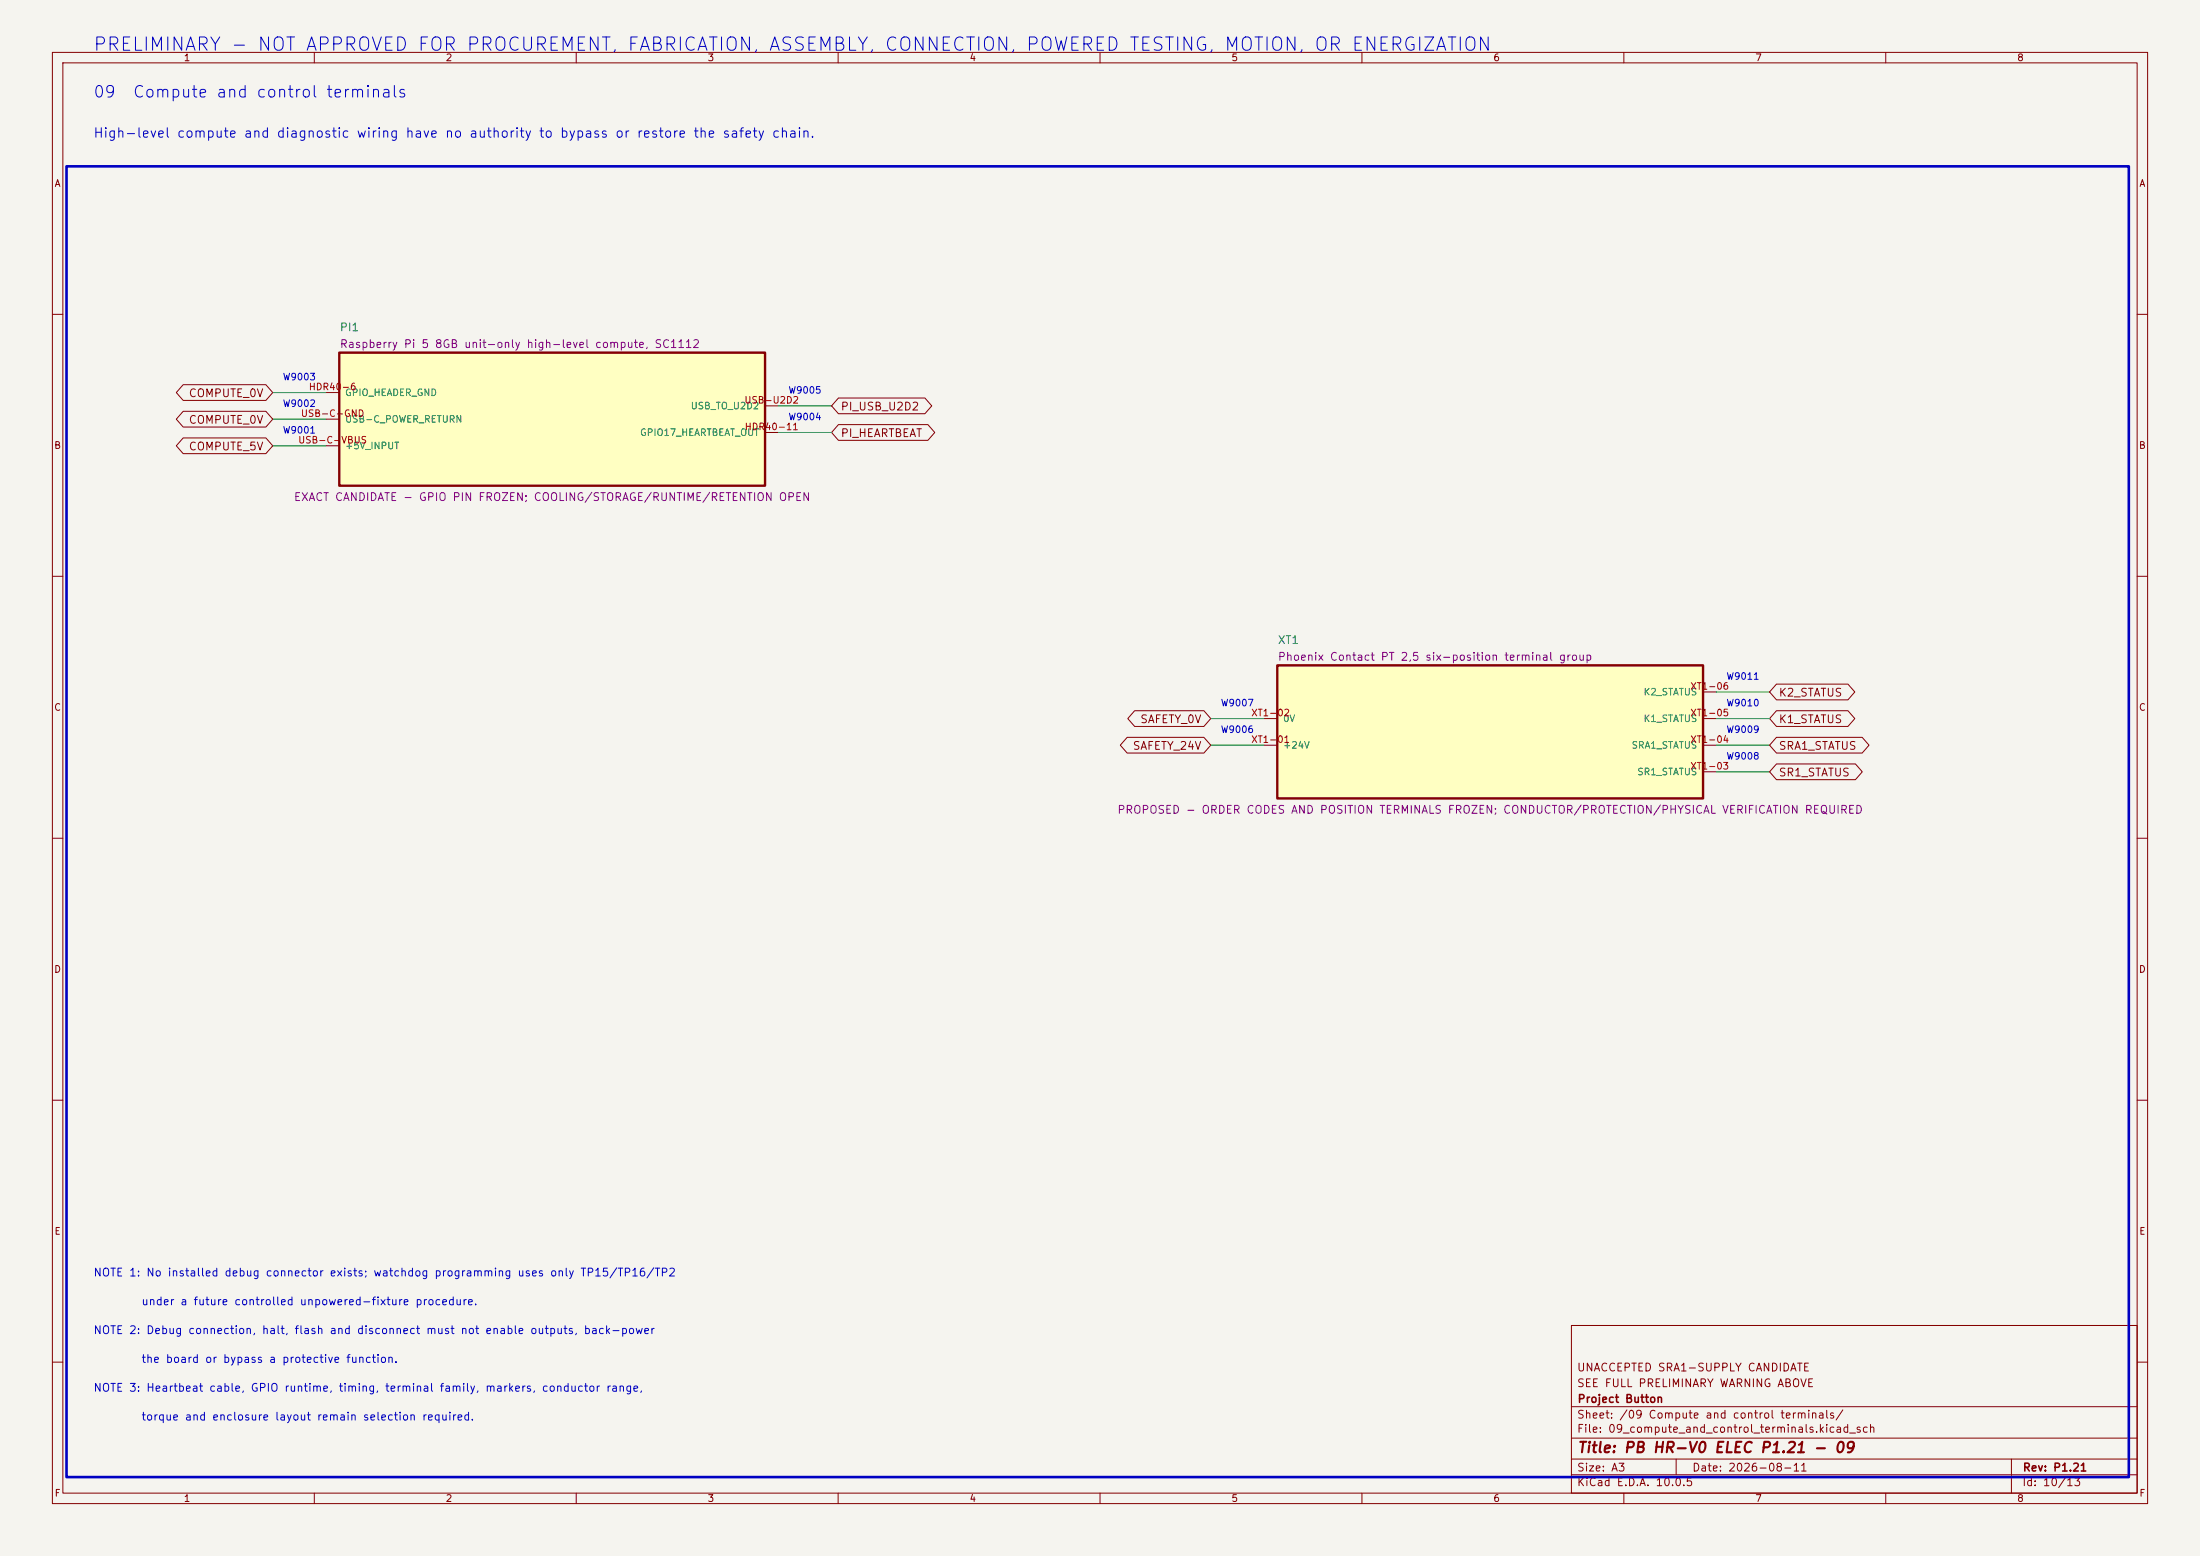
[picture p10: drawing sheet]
(kicad_sch
 (version 20250114) (generator "eeschema") (generator_version "10.0") (paper "A3")
 (title_block (title "PB HR-V0 ELEC P1.21 - 09") (date "2026-08-11") (rev "P1.21")
  (company "Project Button") (comment 1 "SEE FULL PRELIMINARY WARNING ABOVE") (comment 2 "UNACCEPTED SRA1-SUPPLY CANDIDATE"))
 (lib_symbols (symbol "PBV3:PI1"
   (pin_names (offset 1.016)) (exclude_from_sim no) (in_bom yes) (on_board yes)
   (property "Reference" "PI1" (at -40.64 -16.70 0) (effects (font (size 1.50 1.50)) (justify left bottom)))
   (property "Value" "Raspberry Pi 5 8GB unit-only high-level compute, SC1112" (at 0.00 0.00 0) (effects (font (size 1.50 1.50)) (hide yes)))
   (property "Footprint" "" (at 0.00 0.00 0) (effects (font (size 1.50 1.50)) (hide yes)))
   (property "Datasheet" "https://www.raspberrypi.com/products/raspberry-pi-5/" (at 0.00 0.00 0) (effects (font (size 1.50 1.50)) (hide yes)))
   (property "Description" "High-level compute and logger. The current Raspberry Pi configurator maps the 8GB unit-only selection to SC1112 through a manufacturer-generated approved-reseller link. BCM GPIO17 on physical header pin 11 is reserved for the ordinary heartbeat output; physical header pin 6 is its compute-domain return. Output must remain inactive until explicitly configured. It never owns the hardware safety function or directly restores contactors." (at 0.00 0.00 0) (effects (font (size 1.50 1.50)) (hide yes)))
   (property "Status" "EXACT CANDIDATE - GPIO PIN FROZEN; COOLING/STORAGE/RUNTIME/RETENTION OPEN" (at 0.00 15.70 0) (effects (font (size 1.50 1.50)) (justify bottom)))
   (property "Evidence" "Raspberry Pi 5 product page, product brief and current hardware documentation accessed 2026-08-08. Selected model: 8GB RAM unit only; manufacturer-generated TME link identifies SC1112. GPIO17/header pin 11, 3.3 V output semantics, 40-pin header and pin 6 ground cross-checked. Received identity, active cooling, storage/image, cable, GPIO backend, startup state, retention, thermal and physical verification remain open." (at 0.00 0.00 0) (effects (font (size 1.50 1.50)) (hide yes)))
   (property "Display" "Raspberry Pi 5 8GB unit-only high-level compute, SC1112" (at -40.64 -13.50 0) (effects (font (size 1.50 1.50)) (justify left bottom)))
   (symbol "PI1_0_1"
    (rectangle (start -40.64 -12.70) (end 40.64 12.70) (stroke (width 0.45) (type solid)) (fill (type background))))
   (symbol "PI1_1_1" (pin passive line (at -43.18 -5.08 0) (length 2.54) (name "+5V INPUT" (effects (font (size 1.27 1.27)))) (number "USB-C-VBUS" (effects (font (size 1.27 1.27))))) (pin passive line (at -43.18 0.00 0) (length 2.54) (name "USB-C POWER RETURN" (effects (font (size 1.27 1.27)))) (number "USB-C-GND" (effects (font (size 1.27 1.27))))) (pin passive line (at -43.18 5.08 0) (length 2.54) (name "GPIO HEADER GND" (effects (font (size 1.27 1.27)))) (number "HDR40-6" (effects (font (size 1.27 1.27))))) (pin passive line (at 43.18 -2.54 180) (length 2.54) (name "GPIO17 HEARTBEAT OUT" (effects (font (size 1.27 1.27)))) (number "HDR40-11" (effects (font (size 1.27 1.27))))) (pin passive line (at 43.18 2.54 180) (length 2.54) (name "USB TO U2D2" (effects (font (size 1.27 1.27)))) (number "USB-U2D2" (effects (font (size 1.27 1.27))))))
   (embedded_fonts no))
(symbol "PBV3:XT1"
   (pin_names (offset 1.016)) (exclude_from_sim no) (in_bom yes) (on_board yes)
   (property "Reference" "XT1" (at -40.64 -16.70 0) (effects (font (size 1.50 1.50)) (justify left bottom)))
   (property "Value" "Phoenix PT 2,5 six-position terminal group: 5x 3209510 gray, 1x 3209523 blue, 1x 3030417 end cover, 2x 3022218 end brackets, 1x 0828734 marker sheet" (at 0.00 0.00 0) (effects (font (size 1.50 1.50)) (hide yes)))
   (property "Footprint" "" (at 0.00 0.00 0) (effects (font (size 1.50 1.50)) (hide yes)))
   (property "Datasheet" "https://www.phoenixcontact.com/en-us/products/feed-through-terminal-block-pt-25-3209510" (at 0.00 0.00 0) (effects (font (size 1.50 1.50)) (hide yes)))
   (property "Description" "Exact six-position family and position-to-net allocation are frozen with no bridges. PT 2,5 item 3209510 and blue item 3209523 each provide two push-in connections and 5.2 mm width; D-ST 2,5 item 3030417 is the open-side end cover; two CLIPFIX 35 item 3022218 end brackets retain the group; UCT-TM 5 item 0828734 supplies 5.2 mm markers. Conductor order code, ferrule/direct-wire method, protection, current/temperature coordination, received compatibility, strip length, installed retention, marking and point-to-point evidence remain open." (at 0.00 0.00 0) (effects (font (size 1.50 1.50)) (hide yes)))
   (property "Status" "PROPOSED - ORDER CODES AND POSITION TERMINALS FROZEN; CONDUCTOR/PROTECTION/PHYSICAL VERIFICATION REQUIRED" (at 0.00 15.70 0) (effects (font (size 1.50 1.50)) (justify bottom)))
   (property "Evidence" "Phoenix Contact current official product records for items 3209510, 3209523, 3030417, 3022218 and 0828734; rechecked 2026-08-08." (at 0.00 0.00 0) (effects (font (size 1.50 1.50)) (hide yes)))
   (property "Display" "Phoenix Contact PT 2,5 six-position terminal group" (at -40.64 -13.50 0) (effects (font (size 1.50 1.50)) (justify left bottom)))
   (symbol "XT1_0_1"
    (rectangle (start -40.64 -12.70) (end 40.64 12.70) (stroke (width 0.45) (type solid)) (fill (type background))))
   (symbol "XT1_1_1" (pin passive line (at -43.18 -2.54 0) (length 2.54) (name "+24V" (effects (font (size 1.27 1.27)))) (number "XT1-01" (effects (font (size 1.27 1.27))))) (pin passive line (at -43.18 2.54 0) (length 2.54) (name "0V" (effects (font (size 1.27 1.27)))) (number "XT1-02" (effects (font (size 1.27 1.27))))) (pin passive line (at 43.18 -7.62 180) (length 2.54) (name "SR1 STATUS" (effects (font (size 1.27 1.27)))) (number "XT1-03" (effects (font (size 1.27 1.27))))) (pin passive line (at 43.18 -2.54 180) (length 2.54) (name "SRA1 STATUS" (effects (font (size 1.27 1.27)))) (number "XT1-04" (effects (font (size 1.27 1.27))))) (pin passive line (at 43.18 2.54 180) (length 2.54) (name "K1 STATUS" (effects (font (size 1.27 1.27)))) (number "XT1-05" (effects (font (size 1.27 1.27))))) (pin passive line (at 43.18 7.62 180) (length 2.54) (name "K2 STATUS" (effects (font (size 1.27 1.27)))) (number "XT1-06" (effects (font (size 1.27 1.27))))))
   (embedded_fonts no)))
 (text "PRELIMINARY - NOT APPROVED FOR PROCUREMENT, FABRICATION, ASSEMBLY, CONNECTION, POWERED TESTING, MOTION, OR ENERGIZATION" (exclude_from_sim no) (at 17.78 10.16 0) (effects (font (size 2.54 2.54)) (justify left bottom))) (text "09  Compute and control terminals" (exclude_from_sim no) (at 17.78 19.05 0) (effects (font (size 2.20 2.20)) (justify left bottom))) (text "High-level compute and diagnostic wiring have no authority to bypass or restore the safety chain." (exclude_from_sim no) (at 17.78 26.67 0) (effects (font (size 1.80 1.80)) (justify left bottom))) (rectangle (start 12.70 31.75) (end 406.40 281.94) (stroke (width 0.50) (type solid)) (fill (type none))) (wire (pts (xy 62.23 85.09) (xy 52.07 85.09)) (stroke (width 0) (type default)))
(global_label "COMPUTE_5V" (shape bidirectional) (at 52.07 85.09 180) (fields_autoplaced yes) (effects (font (size 1.50 1.50)) (justify right))
    (property "Intersheetrefs" "${INTERSHEET_REFS}" (at 52.07 87.63 0) (effects (font (size 1.27 1.27)) (hide yes))))
(text "W9001" (exclude_from_sim no) (at 57.15 83.09 0) (effects (font (size 1.27 1.27)) (justify bottom)))
(wire (pts (xy 62.23 80.01) (xy 52.07 80.01)) (stroke (width 0) (type default)))
(global_label "COMPUTE_0V" (shape bidirectional) (at 52.07 80.01 180) (fields_autoplaced yes) (effects (font (size 1.50 1.50)) (justify right))
    (property "Intersheetrefs" "${INTERSHEET_REFS}" (at 52.07 82.55 0) (effects (font (size 1.27 1.27)) (hide yes))))
(text "W9002" (exclude_from_sim no) (at 57.15 78.01 0) (effects (font (size 1.27 1.27)) (justify bottom)))
(wire (pts (xy 62.23 74.93) (xy 52.07 74.93)) (stroke (width 0) (type default)))
(global_label "COMPUTE_0V" (shape bidirectional) (at 52.07 74.93 180) (fields_autoplaced yes) (effects (font (size 1.50 1.50)) (justify right))
    (property "Intersheetrefs" "${INTERSHEET_REFS}" (at 52.07 77.47 0) (effects (font (size 1.27 1.27)) (hide yes))))
(text "W9003" (exclude_from_sim no) (at 57.15 72.93 0) (effects (font (size 1.27 1.27)) (justify bottom)))
(wire (pts (xy 148.59 82.55) (xy 158.75 82.55)) (stroke (width 0) (type default)))
(global_label "PI_HEARTBEAT" (shape bidirectional) (at 158.75 82.55 0) (fields_autoplaced yes) (effects (font (size 1.50 1.50)) (justify left))
    (property "Intersheetrefs" "${INTERSHEET_REFS}" (at 158.75 85.09 0) (effects (font (size 1.27 1.27)) (hide yes))))
(text "W9004" (exclude_from_sim no) (at 153.67 80.55 0) (effects (font (size 1.27 1.27)) (justify bottom)))
(wire (pts (xy 148.59 77.47) (xy 158.75 77.47)) (stroke (width 0) (type default)))
(global_label "PI_USB_U2D2" (shape bidirectional) (at 158.75 77.47 0) (fields_autoplaced yes) (effects (font (size 1.50 1.50)) (justify left))
    (property "Intersheetrefs" "${INTERSHEET_REFS}" (at 158.75 80.01 0) (effects (font (size 1.27 1.27)) (hide yes))))
(text "W9005" (exclude_from_sim no) (at 153.67 75.47 0) (effects (font (size 1.27 1.27)) (justify bottom))) (wire (pts (xy 241.30 142.24) (xy 231.14 142.24)) (stroke (width 0) (type default)))
(global_label "SAFETY_24V" (shape bidirectional) (at 231.14 142.24 180) (fields_autoplaced yes) (effects (font (size 1.50 1.50)) (justify right))
    (property "Intersheetrefs" "${INTERSHEET_REFS}" (at 231.14 144.78 0) (effects (font (size 1.27 1.27)) (hide yes))))
(text "W9006" (exclude_from_sim no) (at 236.22 140.24 0) (effects (font (size 1.27 1.27)) (justify bottom)))
(wire (pts (xy 241.30 137.16) (xy 231.14 137.16)) (stroke (width 0) (type default)))
(global_label "SAFETY_0V" (shape bidirectional) (at 231.14 137.16 180) (fields_autoplaced yes) (effects (font (size 1.50 1.50)) (justify right))
    (property "Intersheetrefs" "${INTERSHEET_REFS}" (at 231.14 139.70 0) (effects (font (size 1.27 1.27)) (hide yes))))
(text "W9007" (exclude_from_sim no) (at 236.22 135.16 0) (effects (font (size 1.27 1.27)) (justify bottom)))
(wire (pts (xy 327.66 147.32) (xy 337.82 147.32)) (stroke (width 0) (type default)))
(global_label "SR1_STATUS" (shape bidirectional) (at 337.82 147.32 0) (fields_autoplaced yes) (effects (font (size 1.50 1.50)) (justify left))
    (property "Intersheetrefs" "${INTERSHEET_REFS}" (at 337.82 149.86 0) (effects (font (size 1.27 1.27)) (hide yes))))
(text "W9008" (exclude_from_sim no) (at 332.74 145.32 0) (effects (font (size 1.27 1.27)) (justify bottom)))
(wire (pts (xy 327.66 142.24) (xy 337.82 142.24)) (stroke (width 0) (type default)))
(global_label "SRA1_STATUS" (shape bidirectional) (at 337.82 142.24 0) (fields_autoplaced yes) (effects (font (size 1.50 1.50)) (justify left))
    (property "Intersheetrefs" "${INTERSHEET_REFS}" (at 337.82 144.78 0) (effects (font (size 1.27 1.27)) (hide yes))))
(text "W9009" (exclude_from_sim no) (at 332.74 140.24 0) (effects (font (size 1.27 1.27)) (justify bottom)))
(wire (pts (xy 327.66 137.16) (xy 337.82 137.16)) (stroke (width 0) (type default)))
(global_label "K1_STATUS" (shape bidirectional) (at 337.82 137.16 0) (fields_autoplaced yes) (effects (font (size 1.50 1.50)) (justify left))
    (property "Intersheetrefs" "${INTERSHEET_REFS}" (at 337.82 139.70 0) (effects (font (size 1.27 1.27)) (hide yes))))
(text "W9010" (exclude_from_sim no) (at 332.74 135.16 0) (effects (font (size 1.27 1.27)) (justify bottom)))
(wire (pts (xy 327.66 132.08) (xy 337.82 132.08)) (stroke (width 0) (type default)))
(global_label "K2_STATUS" (shape bidirectional) (at 337.82 132.08 0) (fields_autoplaced yes) (effects (font (size 1.50 1.50)) (justify left))
    (property "Intersheetrefs" "${INTERSHEET_REFS}" (at 337.82 134.62 0) (effects (font (size 1.27 1.27)) (hide yes))))
(text "W9011" (exclude_from_sim no) (at 332.74 130.08 0) (effects (font (size 1.27 1.27)) (justify bottom))) (text "NOTE 1: No installed debug connector exists; watchdog programming uses only TP15/TP16/TP2" (exclude_from_sim no) (at 17.78 244.00 0) (effects (font (size 1.50 1.50)) (justify left bottom))) (text "        under a future controlled unpowered-fixture procedure." (exclude_from_sim no) (at 17.78 249.50 0) (effects (font (size 1.50 1.50)) (justify left bottom))) (text "NOTE 2: Debug connection, halt, flash and disconnect must not enable outputs, back-power" (exclude_from_sim no) (at 17.78 255.00 0) (effects (font (size 1.50 1.50)) (justify left bottom))) (text "        the board or bypass a protective function." (exclude_from_sim no) (at 17.78 260.50 0) (effects (font (size 1.50 1.50)) (justify left bottom))) (text "NOTE 3: Heartbeat cable, GPIO runtime, timing, terminal family, markers, conductor range," (exclude_from_sim no) (at 17.78 266.00 0) (effects (font (size 1.50 1.50)) (justify left bottom))) (text "        torque and enclosure layout remain selection required." (exclude_from_sim no) (at 17.78 271.50 0) (effects (font (size 1.50 1.50)) (justify left bottom)))
 (symbol
   (lib_id "PBV3:PI1") (at 105.41 80.01 0) (unit 1) (exclude_from_sim no) (in_bom yes) (on_board yes) (dnp no)
   (property "Reference" "PI1" (at 64.77 63.31 0) (effects (font (size 1.50 1.50)) (justify left bottom)))
   (property "Value" "Raspberry Pi 5 8GB unit-only high-level compute, SC1112" (at 105.41 80.01 0) (effects (font (size 1.50 1.50)) (hide yes)))
   (property "Footprint" "" (at 105.41 80.01 0) (effects (font (size 1.50 1.50)) (hide yes)))
   (property "Datasheet" "https://www.raspberrypi.com/products/raspberry-pi-5/" (at 105.41 80.01 0) (effects (font (size 1.50 1.50)) (hide yes)))
   (property "Description" "High-level compute and logger. The current Raspberry Pi configurator maps the 8GB unit-only selection to SC1112 through a manufacturer-generated approved-reseller link. BCM GPIO17 on physical header pin 11 is reserved for the ordinary heartbeat output; physical header pin 6 is its compute-domain return. Output must remain inactive until explicitly configured. It never owns the hardware safety function or directly restores contactors." (at 105.41 80.01 0) (effects (font (size 1.50 1.50)) (hide yes)))
   (property "Status" "EXACT CANDIDATE - GPIO PIN FROZEN; COOLING/STORAGE/RUNTIME/RETENTION OPEN" (at 105.41 95.71 0) (effects (font (size 1.50 1.50)) (justify bottom)))
   (property "Evidence" "Raspberry Pi 5 product page, product brief and current hardware documentation accessed 2026-08-08. Selected model: 8GB RAM unit only; manufacturer-generated TME link identifies SC1112. GPIO17/header pin 11, 3.3 V output semantics, 40-pin header and pin 6 ground cross-checked. Received identity, active cooling, storage/image, cable, GPIO backend, startup state, retention, thermal and physical verification remain open." (at 105.41 80.01 0) (effects (font (size 1.50 1.50)) (hide yes)))
   (property "Display" "Raspberry Pi 5 8GB unit-only high-level compute, SC1112" (at 64.77 66.51 0) (effects (font (size 1.50 1.50)) (justify left bottom))) (pin "USB-C-VBUS") (pin "USB-C-GND") (pin "HDR40-6") (pin "HDR40-11") (pin "USB-U2D2"))
(symbol
   (lib_id "PBV3:XT1") (at 284.48 139.70 0) (unit 1) (exclude_from_sim no) (in_bom yes) (on_board yes) (dnp no)
   (property "Reference" "XT1" (at 243.84 123.00 0) (effects (font (size 1.50 1.50)) (justify left bottom)))
   (property "Value" "Phoenix PT 2,5 six-position terminal group: 5x 3209510 gray, 1x 3209523 blue, 1x 3030417 end cover, 2x 3022218 end brackets, 1x 0828734 marker sheet" (at 284.48 139.70 0) (effects (font (size 1.50 1.50)) (hide yes)))
   (property "Footprint" "" (at 284.48 139.70 0) (effects (font (size 1.50 1.50)) (hide yes)))
   (property "Datasheet" "https://www.phoenixcontact.com/en-us/products/feed-through-terminal-block-pt-25-3209510" (at 284.48 139.70 0) (effects (font (size 1.50 1.50)) (hide yes)))
   (property "Description" "Exact six-position family and position-to-net allocation are frozen with no bridges. PT 2,5 item 3209510 and blue item 3209523 each provide two push-in connections and 5.2 mm width; D-ST 2,5 item 3030417 is the open-side end cover; two CLIPFIX 35 item 3022218 end brackets retain the group; UCT-TM 5 item 0828734 supplies 5.2 mm markers. Conductor order code, ferrule/direct-wire method, protection, current/temperature coordination, received compatibility, strip length, installed retention, marking and point-to-point evidence remain open." (at 284.48 139.70 0) (effects (font (size 1.50 1.50)) (hide yes)))
   (property "Status" "PROPOSED - ORDER CODES AND POSITION TERMINALS FROZEN; CONDUCTOR/PROTECTION/PHYSICAL VERIFICATION REQUIRED" (at 284.48 155.40 0) (effects (font (size 1.50 1.50)) (justify bottom)))
   (property "Evidence" "Phoenix Contact current official product records for items 3209510, 3209523, 3030417, 3022218 and 0828734; rechecked 2026-08-08." (at 284.48 139.70 0) (effects (font (size 1.50 1.50)) (hide yes)))
   (property "Display" "Phoenix Contact PT 2,5 six-position terminal group" (at 243.84 126.20 0) (effects (font (size 1.50 1.50)) (justify left bottom))) (pin "XT1-01") (pin "XT1-02") (pin "XT1-03") (pin "XT1-04") (pin "XT1-05") (pin "XT1-06"))
 (embedded_fonts no))
